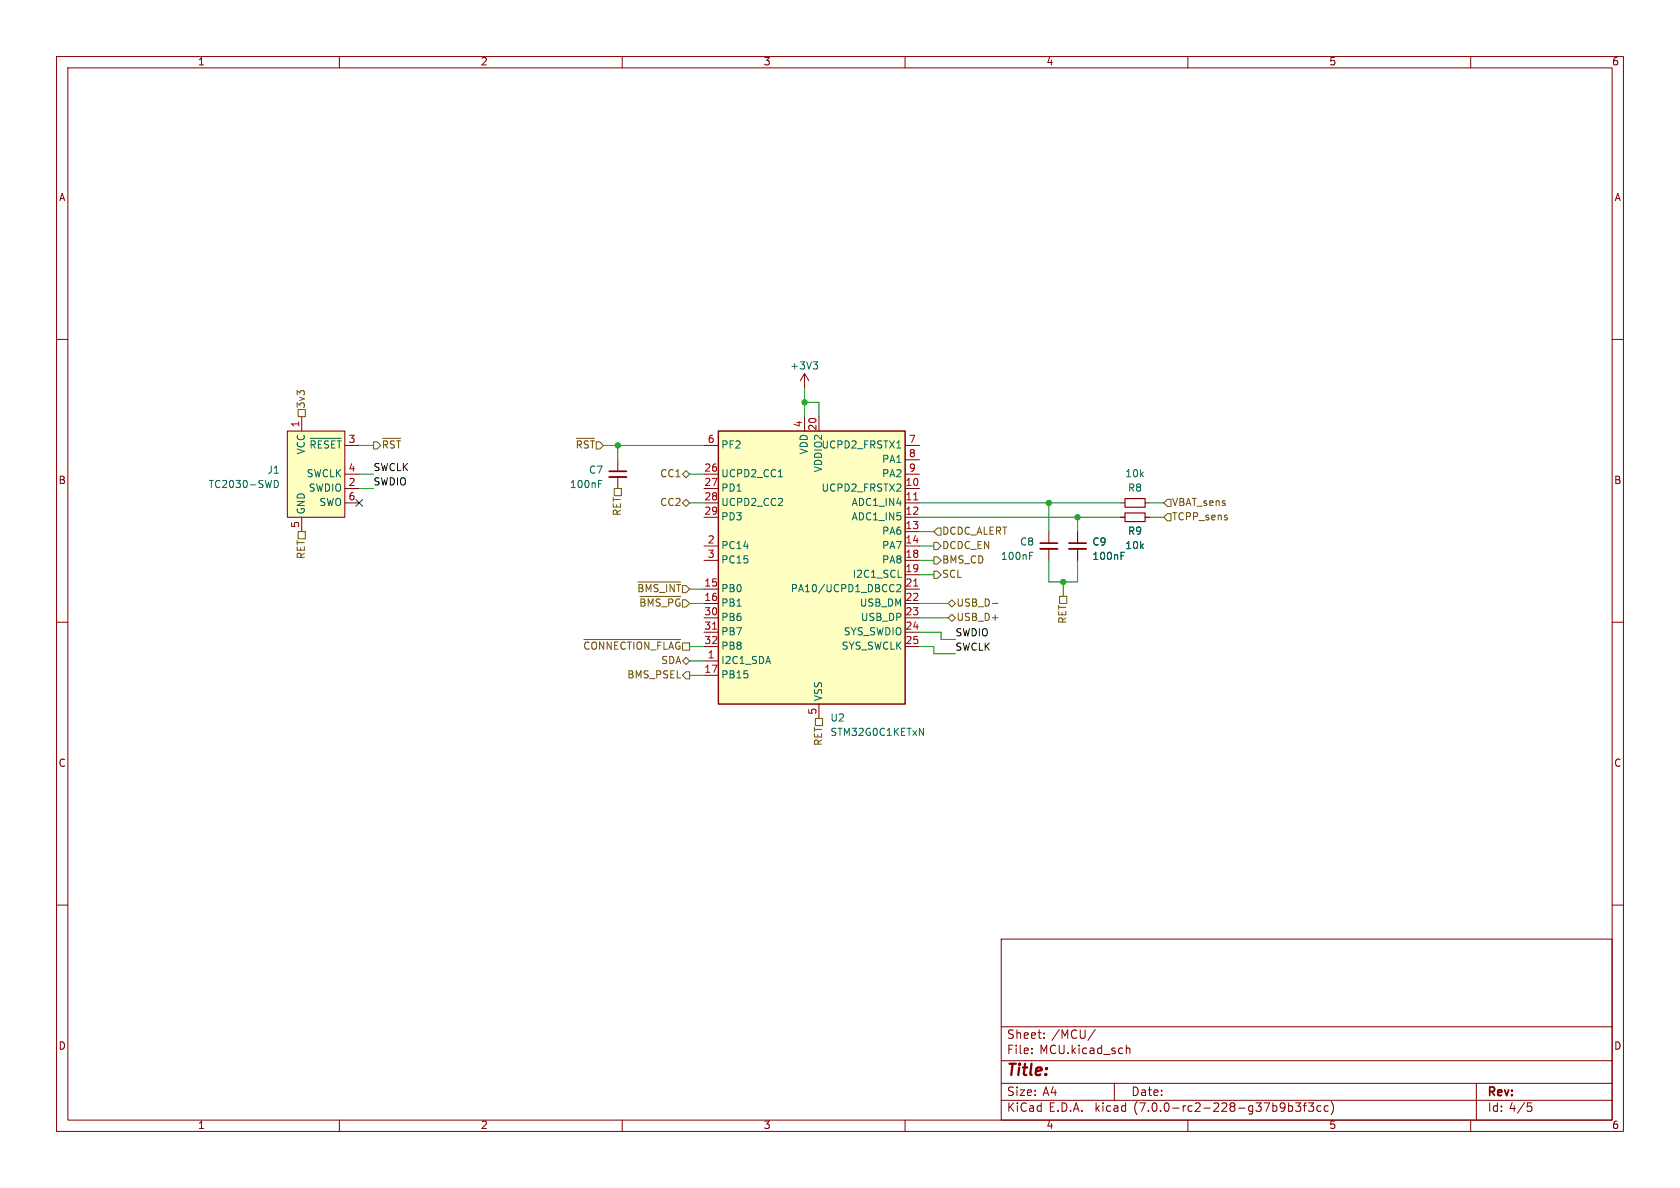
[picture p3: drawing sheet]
<svg xmlns="http://www.w3.org/2000/svg" width="297mm" height="210mm" viewBox="0 0 297 210" stroke-linecap="round" stroke-linejoin="round" font-family="sans-serif">
<g fill="none" stroke="#840000" stroke-width=".18">
<path d="M10 10h277v190h-277zM12 12h273v186h-273zM60 10v2M110 10v2M160 10v2M210 10v2M260 10v2M10 60h2M285 60h2M50.8 76.2h10.2v15.2h-10.2zM53.3 73.7v2.5M61 78.7h2.5"/>
<path d="M124.5 78.7h2.5M142.2 66v2.6M142.2 73.7v2.5M142.2 66l-.7 1.3M142.2 66l.8 1.3M144.8 73.7v2.5M160 78.7h2.6M53.3 91.4v2.6M61 86.4h2.5M61 88.9h2.5M61 83.8h2.5M109.2 81.3v2"/>
<path d="M109.2 84.3v2.1M124.5 91.4h2.5M124.5 86.4h2.5M124.5 88.9h2.5M124.5 96.5h2.5M124.5 99.1h2.5M124.5 83.8h2.5M160 91.4h2.6M160 86.4h2.6M160 88.9h2.6M160 94h2.6M160 96.5h2.6"/>
<path d="M160 99.1h2.6M160 83.8h2.6M160 81.3h2.6M185.4 94v2M185.4 97v2.1M190.5 94v2M190.5 97v2.1M198.1 91.4h.8M198.1 88.9h.8M202.4 91.4h.8M202.4 88.9h.8M10 110h2"/>
<path d="M124.5 116.8h2.5M124.5 104.1h2.5M124.5 106.7h2.5M124.5 119.4h2.5M124.5 109.2h2.5M124.5 111.8h2.5M124.5 114.3h2.5M160 104.1h2.6M160 106.7h2.6M160 101.6h2.6M160 109.2h2.6M160 111.8h2.6"/>
<path d="M160 114.3h2.6M285 110h2M144.8 124.5v2.5M10 160h2M285 160h2M177 166h108v32h-108zM60 198v2M110 198v2M160 198v2M177 194.5h108M177 191.5h108M177 187.5h108"/>
<path d="M177 181.5h108M182.4 186.1v.2M182.4 185.3v.2M184.6 183.4v.2M184.6 182.6v.2M193.6 182l-1.3 1.9M197 191.5v3M199.1 184.8v1.5M199.1 185.4l.2-.1h.4l.1 1M210 198v2M227.8 195v1.5M227.8 195.5h.4l.3 .2v.5l-.1 .2h-.6"/>
<path d="M229 195h1l-.5 .5 .4 .2v.6l-.2 .2h-.5l-.2-.2M230.4 195.5h.6M231 195l-.4 .2v1.3M231.3 195h.9l-.5 .5 .5 .2v.6l-.2 .2h-.5l-.2-.2M233.5 195.5h-.4l-.3 .2v.5l.2 .2h.5M234.8 195.5h-.4l-.3 .2v.5l.1 .2h.6M235.3 194.7a1.72 1.72 0 0 1 0 2.3M260 198v2M261 191.5v6.5M270 195h.8M270.2 195.5h.3l.3 .3-.1 .6-.5 .1"/>
</g>
<path d="M198.9 90.7h3.5v1.5h-3.5zM198.9 88.1h3.5v1.6h-3.5z" fill="none" stroke="#840000" stroke-width=".2"/>
<path d="M107.7 84.3h3M183.9 97h3M189 97h3" fill="none" stroke="#840000" stroke-width=".33"/>
<path d="M107.7 83.3h3M183.9 96h3M189 96h3" fill="none" stroke="#840000" stroke-width=".3"/>
<g fill="none" stroke="#006464" stroke-width=".18">
<path d="M54.8 77.5h5.5M55.7 78.4l-.1-.4-.6-.1v1.3M56.9 77.9h-.6v1.3M58.1 78l-.5-.1-.2 .4M59.2 77.9h-.6v1.3M59.6 77.9h.7M60 77.9v1.3M143.8 64h.7l-.4 .5M144.3 64.5l.2 .2v.3l-.2 .2M158.5 79.2h.8M48.5 84.9a.64 .64 0 0 1 .7 .7 .64 .64 0 0 1-.7 .6zM105.8 84.9h.6"/>
<path d="M137.6 84.3h.7M182 97.6h.6M198.2 97.6h.6M157.8 103.3l.3 .2M158.1 104.5l-.3 .1M158.5 103.5l.5-.2 .3 .4-.8 .9h.8M158.8 102.1h.6M162.5 128.7l.8 1.3v-1.3"/>
</g>
<g fill="#ffffc2" stroke="#ffffc2" stroke-width=".18">
<path d="M127 76.2h33v48.3h-33z"/>
<path d="M50.8 76.2h10.2v15.2h-10.2z"/>
</g>
<path d="M127 76.2h33v48.3h-33z" fill="none" stroke="#840000" stroke-width=".25"/>
<path d="M161.5 88.4h.8M126 111.2h.7M161.5 103.6h.8" fill="none" stroke="#a90000" stroke-width=".18"/>
<g fill="none" stroke="#725600" stroke-width=".18">
<path d="M52.7 72.4h1.3v1.3h-1.3zM66 78.1h.7l.6 .6-.6 .7h-.7zM67.6 77.5h3.2M68.5 78.4l-.1-.4-.6-.1v1.3M69.7 78l-.4-.1-.3 .4M70.1 77.9h.7M70.5 77.9v1.3M101.9 77.5h3.2M102.8 78.4l-.1-.4-.6-.1v1.3M104 78l-.5-.1-.2 .4M104.4 77.9h.7M104.7 77.9v1.3"/>
<path d="M105.4 78.1h.6l.7 .6-.7 .7h-.6zM52.7 94h1.3v1.3h-1.3zM108.6 86.4h1.3v1.2h-1.3zM120.6 88.9l.7-.6 .6 .6-.6 .6zM120.6 83.8l.7-.6 .6 .6-.6 .7zM165.1 98.4h.6l.7 .7-.7 .6h-.6zM165.1 95.9h.6l.7 .6-.7 .7h-.6zM165.7 93.3h.7v1.3h-.7l-.6-.6zM206.4 90.8h.6v1.3h-.6l-.7-.7zM206.4 88.3h.6v1.2h-.6l-.7-.6zM103.2 113h17.1M104.1 113.6l-.2-.1-.3 .1-.3 .4"/>
<path d="M104.6 113.9a.42 .42 0 0 1 .4-.4 .42 .42 0 0 1 .5 .4M106.7 113.5v1.3l-.7-1.3v1.3M108.1 113.5v1.3l-.8-1.3v1.3M109.3 113.5h-.6v1.3M110.5 113.6l-.2-.1-.3 .1-.2 .4M110.9 113.5h.7M111.3 113.5v1.3M112.1 113.5v1.3M112.6 113.9a.42 .42 0 0 1 .4-.4 .42 .42 0 0 1 .4 .4M112.8 102.9h7.5M113.1 105.4h7.2M113.3 105.9v1.2"/>
<path d="M113.6 103.7l-.1-.3-.5-.1v1.3M114.2 104.6v-1.3l.5 .9 .4-.9v1.3M114.6 107.1v-1.2l.4 .9 .4-.9v1.2M114.7 113.5v1.3l-.7-1.3v1.3M116.3 103.4l-.4-.1-.3 .4M116.9 113.5h-.6v1.3M117.4 113.5v1.3M117.9 103.3v1.3M118.2 105.9v1.2M118.2 114.8l.4-1.3 .5 1.3M119.2 103.3v1.3l-.7-1.3v1.3M119.6 103.3h.7"/>
<path d="M120 103.3v1.3M120.2 113.6h-.5l-.3 .4M120.6 106h.7l.6 .7-.6 .6h-.7zM120.6 103.5h.7l.6 .6-.6 .7h-.7zM120.6 116.8l.7-.6 .6 .6-.6 .7zM120.6 113.7h1.3v1.2h-1.3zM121.3 118.7h.6v1.3h-.6l-.7-.6zM165.1 101h.6l.7 .6-.7 .6h-.6zM167.6 106.7l.7-.7 .6 .7-.6 .6zM168.3 108.6l.6 .6-.6 .7-.7-.7zM175.5 106.7h.9M187.3 105.4h1.3v1.3h-1.3z"/>
<path d="M144.1 127h1.3v1.3h-1.3z"/>
</g>
<g fill="none" stroke="#009600" stroke-width=".18">
<path d="M63.5 78.7h2.5M106.7 78.7h17.8M109.2 78.7v2.6M142.2 71.1h2.6v2.6M142.2 68.6v5.1M63.5 83.8h2.5M63.5 86.4h2.5M121.9 83.8h2.6M121.9 88.9h2.6M162.6 99.1h2.5M162.6 94h2.5M162.6 96.5h2.5"/>
<path d="M162.6 88.9h35.5M162.6 91.4h35.5M185.4 99.1v3.8h5.1v-3.8M185.4 88.9v5.1M190.5 91.4v2.6M203.2 88.9h2.5M203.2 91.4h2.5M121.9 104.1h2.6M121.9 106.7h2.6M121.9 114.3h2.6M121.9 116.8h2.6M121.9 119.4h2.6"/>
<path d="M162.6 106.7h5M162.6 101.6h2.5M162.6 114.3h2.5v1.3h3.8M162.6 111.8h3.8v1.2h2.5M162.6 109.2h5M188 102.9v2.5"/>
</g>
<path d="M62.9 88.3l1.2 1.2M64.1 88.3l-1.2 1.2" fill="none" stroke="#000084" stroke-width=".18"/>
<g fill="#009600" stroke="#009600" stroke-width=".18">
<circle cx="142.2" cy="71.1" r=".46"/>
<circle cx="109.2" cy="78.7" r=".46"/>
<circle cx="188" cy="102.9" r=".46"/>
<circle cx="190.5" cy="91.4" r=".46"/>
<circle cx="185.4" cy="88.9" r=".46"/>
</g>
<text font-size="2.8" fill="#840000" x="178" y="190.8">Title:</text>
<g font-size="2.1" fill="#840000">
<text x="178" y="183.9">Sheet:</text>
<text x="185.9" y="183.9">/MCU/</text>
<text x="178" y="186.6">File:</text>
<text x="183.8" y="186.6">MCU.kicad_sch</text>
<text x="178" y="196.8">KiCad</text>
<text x="178" y="194">Size:</text>
<text x="184.3" y="194">A4</text>
<text x="185.4" y="196.8">E.D.A.</text>
<text x="193.7" y="196.8">kicad</text>
<text x="200" y="194">Date:</text>
<text x="200.6" y="196.8">(7.0.0-rc2-228-g37b9b3f3cc)</text>
<text x="263" y="194.2">Rev:</text>
<text x="263" y="196.8">Id: 4/5</text>
</g>
<g font-size="1.8" fill="#840000">
<text x="35" y="11.8">1</text>
<text x="85" y="11.8">2</text>
<text x="135" y="11.8">3</text>
<text x="185" y="11.8">4</text>
<text x="235" y="11.8">5</text>
<text x="285" y="11.8">6</text>
<text x="10.4" y="35.8">A</text>
<text x="285.4" y="35.8">A</text>
<text x="10.3" y="85.8">B</text>
<text x="285.3" y="85.8">B</text>
<text x="10.3" y="135.8">C</text>
<text x="285.3" y="135.8">C</text>
<text x="10.3" y="185.8">D</text>
<text x="285.3" y="185.8">D</text>
<text x="35" y="199.8">1</text>
<text x="85" y="199.8">2</text>
<text x="135" y="199.8">3</text>
<text x="185" y="199.8">4</text>
<text x="235" y="199.8">5</text>
<text x="285" y="199.8">6</text>
</g>
<g font-size="1.8" fill="#006464">
<text x="139.6" y="65.6">+3V3</text>
<text x="54.2" y="80.5" transform="rotate(-90 54.2 80.5)">VCC</text>
<text x="54.6" y="80.2">~{RESET}</text>
<text x="127.5" y="79.6">PF2</text>
<text x="143.1" y="80.5" transform="rotate(-90 143.1 80.5)">VDD</text>
<text x="145.1" y="79.6">UCPD2_FRSTX1</text>
<text x="145.6" y="83.6" transform="rotate(-90 145.6 83.6)">VDDIO2</text>
<text x="155.8" y="82.1">PA1</text>
<text x="36.8" y="86.6">TC2030-SWD</text>
<text x="47.2" y="84">J1</text>
<text x="54.1" y="84.6">SWCLK</text>
<text x="54.5" y="87.2">SWDIO</text>
<text x="56.3" y="89.7">SWO</text>
<text x="100.7" y="86.6">100nF</text>
<text x="104.1" y="84">C7</text>
<text x="127.5" y="84.6">UCPD2_CC1</text>
<text x="127.5" y="87.2">PD1</text>
<text x="127.5" y="89.7">UCPD2_CC2</text>
<text x="145.1" y="87.2">UCPD2_FRSTX2</text>
<text x="150.4" y="89.7">ADC1_IN4</text>
<text x="155.8" y="84.6">PA2</text>
<text x="198.9" y="84.6">10k</text>
<text x="199.4" y="87.2">R8</text>
<text x="54.2" y="90.9" transform="rotate(-90 54.2 90.9)">GND</text>
<text x="127.5" y="92.3">PD3</text>
<text x="150.4" y="92.3">ADC1_IN5</text>
<text x="155.8" y="94.8">PA6</text>
<text x="199.4" y="94.8">R9</text>
<text x="127.5" y="97.3">PC14</text>
<text x="127.5" y="99.9">PC15</text>
<text x="155.8" y="97.3">PA7</text>
<text x="155.8" y="99.9">PA8</text>
<text x="176.9" y="99.3">100nF</text>
<text x="180.3" y="96.7">C8</text>
<text x="193" y="96.7">C9</text>
<text x="193" y="99.3">100nF</text>
<text x="198.9" y="97.3">10k</text>
<text x="127.5" y="105">PB0</text>
<text x="127.5" y="107.5">PB1</text>
<text x="139.7" y="105">PA10/UCPD1_DBCC2</text>
<text x="150.6" y="102.4">I2C1_SCL</text>
<text x="151.9" y="107.5">USB_DM</text>
<text x="127.5" y="110">PB6</text>
<text x="127.5" y="112.6">PB7</text>
<text x="149" y="112.6">SYS_SWDIO</text>
<text x="152.1" y="110">USB_DP</text>
<text x="127.5" y="117.7">I2C1_SDA</text>
<text x="127.5" y="115.1">PB8</text>
<text x="148.7" y="115.1">SYS_SWCLK</text>
<text x="127.5" y="120.2">PB15</text>
<text x="145.6" y="124" transform="rotate(-90 145.6 124)">VSS</text>
<text x="146.7" y="130.4">STM32G0C1KETxN</text>
<text x="146.7" y="127.8">U2</text>
</g>
<g font-size="1.8" fill="#a90000">
<text x="53.1" y="75.6" transform="rotate(-90 53.1 75.6)">1</text>
<text x="142" y="75.6" transform="rotate(-90 142 75.6)">4</text>
<text x="144.5" y="76.2" transform="rotate(-90 144.5 76.2)">20</text>
<text x="61.6" y="78.5">3</text>
<text x="61.6" y="83.6">4</text>
<text x="124.5" y="83.6">26</text>
<text x="125.1" y="78.5">6</text>
<text x="160.6" y="78.5">7</text>
<text x="160.6" y="81">8</text>
<text x="160.6" y="83.6">9</text>
<text x="61.6" y="86.1">2</text>
<text x="61.6" y="88.6">6</text>
<text x="124.5" y="86.1">27</text>
<text x="124.5" y="88.6">28</text>
<text x="160" y="86.1">10</text>
<text x="160" y="88.6">11</text>
<text x="53.1" y="93.4" transform="rotate(-90 53.1 93.4)">5</text>
<text x="124.5" y="91.2">29</text>
<text x="160" y="91.2">12</text>
<text x="160" y="93.7">13</text>
<text x="125.1" y="96.3">2</text>
<text x="125.1" y="98.8">3</text>
<text x="160" y="96.3">14</text>
<text x="160" y="98.8">18</text>
<text x="160" y="101.3">19</text>
<text x="124.5" y="103.9">15</text>
<text x="124.5" y="106.4">16</text>
<text x="160" y="103.9">21</text>
<text x="160" y="106.4">22</text>
<text x="124.5" y="109">30</text>
<text x="124.5" y="111.5">31</text>
<text x="160" y="109">23</text>
<text x="160" y="111.5">24</text>
<text x="124.5" y="119.1">17</text>
<text x="124.5" y="114">32</text>
<text x="125.1" y="116.6">1</text>
<text x="160" y="114">25</text>
<text x="144.5" y="126.4" transform="rotate(-90 144.5 126.4)">5</text>
</g>
<g font-size="1.8" fill="#725600">
<text x="54.2" y="72.2" transform="rotate(-90 54.2 72.2)">3v3</text>
<text x="67.5" y="80.2">~{RST}</text>
<text x="101.6" y="80.2">~{RST}</text>
<text x="116.6" y="89.7">CC2</text>
<text x="116.6" y="84.6">CC1</text>
<text x="207.2" y="89.7">VBAT_sens</text>
<text x="110" y="91.3" transform="rotate(-90 110 91.3)">RET</text>
<text x="166.6" y="94.8">DCDC_ALERT</text>
<text x="207.2" y="92.3">TCPP_sens</text>
<text x="54.2" y="99" transform="rotate(-90 54.2 99)">RET</text>
<text x="166.6" y="99.9">BMS_CD</text>
<text x="166.6" y="97.3">DCDC_EN</text>
<text x="112.5" y="105.6">~{BMS_INT}</text>
<text x="166.6" y="102.4">SCL</text>
<text x="169.1" y="107.5">USB_D-</text>
<text x="112.9" y="108.1">~{BMS_PG}</text>
<text x="169.1" y="110">USB_D+</text>
<text x="188.8" y="110.4" transform="rotate(-90 188.8 110.4)">RET</text>
<text x="103" y="115.7">~{CONNECTION_FLAG}</text>
<text x="116.8" y="117.7">SDA</text>
<text x="110.8" y="120.2">BMS_PSEL</text>
<text x="145.6" y="132" transform="rotate(-90 145.6 132)">RET</text>
</g>
<g font-size="1.8" fill="#0f0f0f">
<text x="66" y="83.5">SWCLK</text>
<text x="66" y="86">SWDIO</text>
<text x="168.9" y="112.7">SWDIO</text>
<text x="168.9" y="115.2">SWCLK</text>
</g>
</svg>
